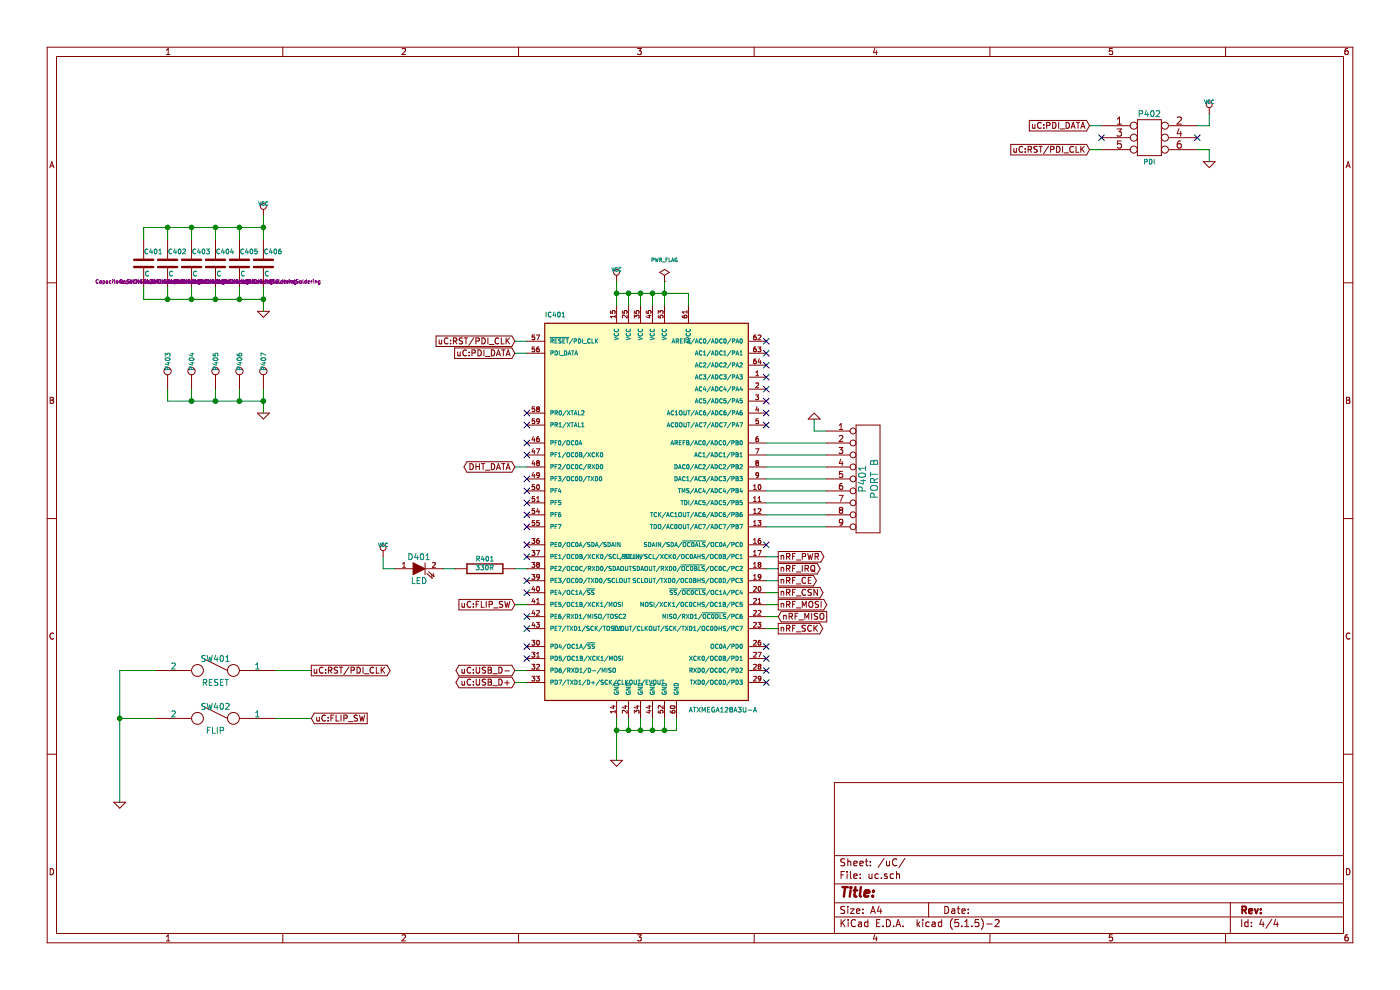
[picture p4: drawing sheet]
EESchema Schematic File Version 4
EELAYER 30 0
EELAYER END
$Descr A4 11693 8268
encoding utf-8
Sheet 4 4
Title ""
Date ""
Rev ""
Comp ""
Comment1 ""
Comment2 ""
Comment3 ""
Comment4 ""
$EndDescr
$Comp
L solar_system_external_unit_board_2-rescue:C-RESCUE-solar_system_external_unit_board_2 C401
U 1 1
P 1200 2200
AR Path="/57638017" Ref="C401"  Part="1" 
AR Path="/57636FA1/57638017" Ref="C401"  Part="1" 
F 0 "C401" H 1200 2300 40  0000 L CNN
F 1 "C" H 1206 2115 40  0000 L CNN
F 2 "Capacitors_SMD:C_1210_HandSoldering" H 1238 2050 30  0000 C CNN
F 3 "~" H 1200 2200 60  0000 C CNN
	1    1200 2200
	1    0    0    -1  
$EndComp
$Comp
L solar_system_external_unit_board_2-rescue:C-RESCUE-solar_system_external_unit_board_2 C402
U 1 1
P 1400 2200
AR Path="/5763801E" Ref="C402"  Part="1" 
AR Path="/57636FA1/5763801E" Ref="C402"  Part="1" 
F 0 "C402" H 1400 2300 40  0000 L CNN
F 1 "C" H 1406 2115 40  0000 L CNN
F 2 "Capacitors_SMD:C_1210_HandSoldering" H 1438 2050 30  0000 C CNN
F 3 "~" H 1400 2200 60  0000 C CNN
	1    1400 2200
	1    0    0    -1  
$EndComp
$Comp
L solar_system_external_unit_board_2-rescue:C-RESCUE-solar_system_external_unit_board_2 C403
U 1 1
P 1600 2200
AR Path="/57638025" Ref="C403"  Part="1" 
AR Path="/57636FA1/57638025" Ref="C403"  Part="1" 
F 0 "C403" H 1600 2300 40  0000 L CNN
F 1 "C" H 1606 2115 40  0000 L CNN
F 2 "Capacitors_SMD:C_1210_HandSoldering" H 1638 2050 30  0000 C CNN
F 3 "~" H 1600 2200 60  0000 C CNN
	1    1600 2200
	1    0    0    -1  
$EndComp
$Comp
L solar_system_external_unit_board_2-rescue:C-RESCUE-solar_system_external_unit_board_2 C404
U 1 1
P 1800 2200
AR Path="/5763802C" Ref="C404"  Part="1" 
AR Path="/57636FA1/5763802C" Ref="C404"  Part="1" 
F 0 "C404" H 1800 2300 40  0000 L CNN
F 1 "C" H 1806 2115 40  0000 L CNN
F 2 "Capacitors_SMD:C_1210_HandSoldering" H 1838 2050 30  0000 C CNN
F 3 "~" H 1800 2200 60  0000 C CNN
	1    1800 2200
	1    0    0    -1  
$EndComp
$Comp
L solar_system_external_unit_board_2-rescue:C-RESCUE-solar_system_external_unit_board_2 C405
U 1 1
P 2000 2200
AR Path="/57638033" Ref="C405"  Part="1" 
AR Path="/57636FA1/57638033" Ref="C405"  Part="1" 
F 0 "C405" H 2000 2300 40  0000 L CNN
F 1 "C" H 2006 2115 40  0000 L CNN
F 2 "Capacitors_SMD:C_1210_HandSoldering" H 2038 2050 30  0000 C CNN
F 3 "~" H 2000 2200 60  0000 C CNN
	1    2000 2200
	1    0    0    -1  
$EndComp
$Comp
L solar_system_external_unit_board_2-rescue:C-RESCUE-solar_system_external_unit_board_2 C406
U 1 1
P 2200 2200
AR Path="/5763803A" Ref="C406"  Part="1" 
AR Path="/57636FA1/5763803A" Ref="C406"  Part="1" 
F 0 "C406" H 2200 2300 40  0000 L CNN
F 1 "C" H 2206 2115 40  0000 L CNN
F 2 "Capacitors_SMD:C_1210_HandSoldering" H 2238 2050 30  0000 C CNN
F 3 "~" H 2200 2200 60  0000 C CNN
	1    2200 2200
	1    0    0    -1  
$EndComp
$Comp
L solar_system_external_unit_board_2-rescue:GND-RESCUE-solar_system_external_unit_board_2 #PWR023
U 1 1
P 2200 2600
F 0 "#PWR023" H 2200 2600 30  0001 C CNN
F 1 "GND" H 2200 2530 30  0001 C CNN
F 2 "" H 2200 2600 60  0000 C CNN
F 3 "" H 2200 2600 60  0000 C CNN
	1    2200 2600
	1    0    0    -1  
$EndComp
$Comp
L power:VCC #PWR024
U 1 1
P 2200 1800
F 0 "#PWR024" H 2200 1900 30  0001 C CNN
F 1 "VCC" H 2200 1900 30  0000 C CNN
F 2 "" H 2200 1800 60  0000 C CNN
F 3 "" H 2200 1800 60  0000 C CNN
	1    2200 1800
	1    0    0    -1  
$EndComp
Wire Wire Line
	1200 2400 1200 2500
Wire Wire Line
	1200 2500 1400 2500
Wire Wire Line
	2200 2400 2200 2500
Wire Wire Line
	1200 2000 1200 1900
Wire Wire Line
	1200 1900 1400 1900
Wire Wire Line
	2200 1800 2200 1900
Connection ~ 2200 1900
Wire Wire Line
	2000 2000 2000 1900
Connection ~ 2000 1900
Wire Wire Line
	1800 2000 1800 1900
Connection ~ 1800 1900
Wire Wire Line
	1600 2000 1600 1900
Connection ~ 1600 1900
Wire Wire Line
	1400 2000 1400 1900
Connection ~ 1400 1900
Wire Wire Line
	1400 2400 1400 2500
Connection ~ 1400 2500
Wire Wire Line
	1600 2400 1600 2500
Connection ~ 1600 2500
Wire Wire Line
	1800 2400 1800 2500
Connection ~ 1800 2500
Wire Wire Line
	2000 2400 2000 2500
Connection ~ 2000 2500
Connection ~ 2200 2500
$Comp
L solar_system_external_unit_board_2-rescue:GND-RESCUE-solar_system_external_unit_board_2 #PWR025
U 1 1
P 1000 6700
F 0 "#PWR025" H 1000 6700 30  0001 C CNN
F 1 "GND" H 1000 6630 30  0001 C CNN
F 2 "" H 1000 6700 60  0000 C CNN
F 3 "" H 1000 6700 60  0000 C CNN
	1    1000 6700
	1    0    0    -1  
$EndComp
Wire Wire Line
	1000 5600 1000 6000
Wire Wire Line
	1000 6000 1300 6000
Text GLabel 2600 6000 2    50   Input ~ 0
uC:FLIP_SW
Wire Wire Line
	2300 6000 2600 6000
$Comp
L atmel:ATXMEGA128A3U-A IC401
U 1 1
P 5400 4250
F 0 "IC401" H 4550 5850 40  0000 L BNN
F 1 "ATXMEGA128A3U-A" H 5750 2550 40  0000 L BNN
F 2 "Housings_QFP:TQFP-64_14x14mm_Pitch0.8mm" H 5400 4250 35  0001 C CIN
F 3 "" H 5400 4250 60  0000 C CNN
	1    5400 4250
	1    0    0    -1  
$EndComp
$Comp
L solar_system_external_unit_board_2-rescue:GND-RESCUE-solar_system_external_unit_board_2 #PWR026
U 1 1
P 5150 6350
F 0 "#PWR026" H 5150 6350 30  0001 C CNN
F 1 "GND" H 5150 6280 30  0001 C CNN
F 2 "" H 5150 6350 60  0000 C CNN
F 3 "" H 5150 6350 60  0000 C CNN
	1    5150 6350
	1    0    0    -1  
$EndComp
Wire Wire Line
	5150 6000 5150 6100
Wire Wire Line
	5150 6100 5250 6100
Wire Wire Line
	5650 6100 5650 6000
Connection ~ 5150 6100
Wire Wire Line
	5550 6000 5550 6100
Connection ~ 5550 6100
Wire Wire Line
	5450 6000 5450 6100
Connection ~ 5450 6100
Wire Wire Line
	5350 6000 5350 6100
Connection ~ 5350 6100
Wire Wire Line
	5250 6000 5250 6100
Connection ~ 5250 6100
$Comp
L power:VCC #PWR027
U 1 1
P 5150 2350
F 0 "#PWR027" H 5150 2450 30  0001 C CNN
F 1 "VCC" H 5150 2450 30  0000 C CNN
F 2 "" H 5150 2350 60  0000 C CNN
F 3 "" H 5150 2350 60  0000 C CNN
	1    5150 2350
	1    0    0    -1  
$EndComp
Wire Wire Line
	5150 2350 5150 2450
Wire Wire Line
	5150 2450 5250 2450
Wire Wire Line
	5750 2450 5750 2550
Connection ~ 5150 2450
Wire Wire Line
	5550 2350 5550 2450
Connection ~ 5550 2450
Wire Wire Line
	5450 2550 5450 2450
Connection ~ 5450 2450
Wire Wire Line
	5350 2550 5350 2450
Connection ~ 5350 2450
Wire Wire Line
	5250 2550 5250 2450
Connection ~ 5250 2450
Text GLabel 4300 5600 0    50   BiDi ~ 0
uC:USB_D-
Text GLabel 4300 5700 0    50   BiDi ~ 0
uC:USB_D+
Wire Wire Line
	4300 5600 4400 5600
Wire Wire Line
	4300 5700 4400 5700
$Comp
L power:PWR_FLAG #FLG028
U 1 1
P 5550 2350
F 0 "#FLG028" H 5550 2445 30  0001 C CNN
F 1 "PWR_FLAG" H 5550 2530 30  0000 C CNN
F 2 "" H 5550 2350 60  0000 C CNN
F 3 "" H 5550 2350 60  0000 C CNN
	1    5550 2350
	1    0    0    -1  
$EndComp
Text GLabel 4300 2850 0    50   Input ~ 0
uC:RST/PDI_CLK
Wire Wire Line
	4300 2850 4400 2850
Text GLabel 4300 5050 0    50   Input ~ 0
uC:FLIP_SW
Wire Wire Line
	4300 5050 4400 5050
$Comp
L solar_system_external_unit_board_2-rescue:CONN_3X2 P402
U 1 1
P 9600 1200
F 0 "P402" H 9600 1450 50  0000 C CNN
F 1 "PDI" H 9600 1050 40  0000 C CNN
F 2 "Pin_Headers:Pin_Header_Straight_2x03" H 9600 1200 60  0001 C CNN
F 3 "" H 9600 1200 60  0000 C CNN
	1    9600 1200
	1    0    0    -1  
$EndComp
$Comp
L power:VCC #PWR029
U 1 1
P 10100 950
F 0 "#PWR029" H 10100 1050 30  0001 C CNN
F 1 "VCC" H 10100 1050 30  0000 C CNN
F 2 "" H 10100 950 60  0000 C CNN
F 3 "" H 10100 950 60  0000 C CNN
	1    10100 950 
	1    0    0    -1  
$EndComp
$Comp
L solar_system_external_unit_board_2-rescue:GND-RESCUE-solar_system_external_unit_board_2 #PWR030
U 1 1
P 10100 1350
F 0 "#PWR030" H 10100 1350 30  0001 C CNN
F 1 "GND" H 10100 1280 30  0001 C CNN
F 2 "" H 10100 1350 60  0000 C CNN
F 3 "" H 10100 1350 60  0000 C CNN
	1    10100 1350
	1    0    0    -1  
$EndComp
NoConn ~ 10000 1150
NoConn ~ 9200 1150
Text GLabel 4300 2950 0    50   Input ~ 0
uC:PDI_DATA
Wire Wire Line
	4300 2950 4400 2950
Text GLabel 9100 1250 0    50   Input ~ 0
uC:RST/PDI_CLK
Text GLabel 9100 1050 0    50   Input ~ 0
uC:PDI_DATA
Wire Wire Line
	9100 1050 9200 1050
Wire Wire Line
	9100 1250 9200 1250
Wire Wire Line
	10000 1050 10100 1050
Wire Wire Line
	10100 1050 10100 950 
Wire Wire Line
	10000 1250 10100 1250
Wire Wire Line
	10100 1250 10100 1350
Text GLabel 6500 5150 2    50   Input ~ 0
nRF_MISO
Text GLabel 6500 4750 2    50   Output ~ 0
nRF_IRQ
Text GLabel 6500 4850 2    50   Output ~ 0
nRF_CE
Text GLabel 6500 4950 2    50   Output ~ 0
nRF_CSN
Text GLabel 6500 5250 2    50   Output ~ 0
nRF_SCK
Text GLabel 6500 5050 2    50   Output ~ 0
nRF_MOSI
Text GLabel 6500 4650 2    50   Output ~ 0
nRF_PWR
Wire Wire Line
	6400 5250 6500 5250
Wire Wire Line
	6400 5150 6500 5150
Wire Wire Line
	6400 5050 6500 5050
Wire Wire Line
	6400 4950 6500 4950
Wire Wire Line
	6400 4850 6500 4850
Wire Wire Line
	6400 4750 6500 4750
Wire Wire Line
	6400 4650 6500 4650
Text GLabel 4300 3900 0    50   BiDi ~ 0
DHT_DATA
$Comp
L solar_system_external_unit_board_2-rescue:LED-RESCUE-solar_system_external_unit_board_2 D401
U 1 1
P 3500 4750
F 0 "D401" H 3500 4850 50  0000 C CNN
F 1 "LED" H 3500 4650 50  0000 C CNN
F 2 "LEDs:LED_1206" H 3500 4750 60  0001 C CNN
F 3 "~" H 3500 4750 60  0000 C CNN
	1    3500 4750
	1    0    0    -1  
$EndComp
$Comp
L solar_system_external_unit_board_2-rescue:R-RESCUE-solar_system_external_unit_board_2 R401
U 1 1
P 4050 4750
F 0 "R401" V 4130 4750 40  0000 C CNN
F 1 "330R" V 4057 4751 40  0000 C CNN
F 2 "Resistors_SMD:R_1206_HandSoldering" V 3980 4750 30  0001 C CNN
F 3 "~" H 4050 4750 30  0000 C CNN
	1    4050 4750
	0    -1   -1   0   
$EndComp
NoConn ~ 4400 3700
NoConn ~ 4400 3800
NoConn ~ 4400 4000
NoConn ~ 4400 4100
NoConn ~ 4400 4200
NoConn ~ 4400 4300
NoConn ~ 4400 4400
NoConn ~ 4400 4650
NoConn ~ 4400 4850
NoConn ~ 4400 4950
NoConn ~ 4400 5150
NoConn ~ 4400 5250
NoConn ~ 4400 5400
NoConn ~ 4400 5500
NoConn ~ 6400 5400
NoConn ~ 6400 5500
NoConn ~ 6400 5600
NoConn ~ 6400 5700
$Comp
L solar_system_external_unit_board_2-rescue:SPST SW401
U 1 1
P 1800 5600
F 0 "SW401" H 1800 5700 50  0000 C CNN
F 1 "RESET" H 1800 5500 50  0000 C CNN
F 2 "Buttons_Switches_ThroughHole:SW_Tactile_SPST_Angled" H 1800 5600 50  0001 C CNN
F 3 "" H 1800 5600 50  0000 C CNN
	1    1800 5600
	-1   0    0    -1  
$EndComp
$Comp
L solar_system_external_unit_board_2-rescue:SPST SW402
U 1 1
P 1800 6000
F 0 "SW402" H 1800 6100 50  0000 C CNN
F 1 "FLIP" H 1800 5900 50  0000 C CNN
F 2 "Buttons_Switches_ThroughHole:SW_Tactile_SPST_Angled" H 1800 6000 50  0001 C CNN
F 3 "" H 1800 6000 50  0000 C CNN
	1    1800 6000
	-1   0    0    -1  
$EndComp
$Comp
L solar_system_external_unit_board_2-rescue:CONN_9 P401
U 1 1
P 7250 4000
F 0 "P401" V 7200 4000 60  0000 C CNN
F 1 "PORT B" V 7300 4000 60  0000 C CNN
F 2 "Pin_Headers:Pin_Header_Straight_1x09" H 7250 4000 60  0001 C CNN
F 3 "" H 7250 4000 60  0000 C CNN
	1    7250 4000
	1    0    0    -1  
$EndComp
Wire Wire Line
	4300 3900 4400 3900
NoConn ~ 4400 4550
Text GLabel 2600 5600 2    50   Output ~ 0
uC:RST/PDI_CLK
Wire Wire Line
	2300 5600 2600 5600
Wire Wire Line
	1300 5600 1000 5600
Connection ~ 1000 6000
NoConn ~ 4400 3450
NoConn ~ 4400 3550
Wire Wire Line
	6400 3700 6900 3700
Wire Wire Line
	6400 3800 6900 3800
Wire Wire Line
	6400 3900 6900 3900
Wire Wire Line
	6400 4000 6900 4000
Wire Wire Line
	6400 4100 6900 4100
Wire Wire Line
	6400 4200 6900 4200
Wire Wire Line
	6400 4300 6900 4300
Wire Wire Line
	6400 4400 6900 4400
NoConn ~ 6400 2850
NoConn ~ 6400 2950
NoConn ~ 6400 3050
NoConn ~ 6400 3150
NoConn ~ 6400 3250
NoConn ~ 6400 3350
NoConn ~ 6400 3450
NoConn ~ 6400 3550
NoConn ~ 6400 4550
Wire Wire Line
	3200 4750 3300 4750
Wire Wire Line
	3700 4750 3800 4750
Wire Wire Line
	4300 4750 4400 4750
$Comp
L power:VCC #PWR031
U 1 1
P 3200 4650
F 0 "#PWR031" H 3200 4750 30  0001 C CNN
F 1 "VCC" H 3200 4750 30  0000 C CNN
F 2 "" H 3200 4650 60  0000 C CNN
F 3 "" H 3200 4650 60  0000 C CNN
	1    3200 4650
	1    0    0    -1  
$EndComp
Wire Wire Line
	3200 4650 3200 4750
$Comp
L solar_system_external_unit_board_2-rescue:GND-RESCUE-solar_system_external_unit_board_2 #PWR032
U 1 1
P 6800 3500
F 0 "#PWR032" H 6800 3500 30  0001 C CNN
F 1 "GND" H 6800 3430 30  0001 C CNN
F 2 "" H 6800 3500 60  0000 C CNN
F 3 "" H 6800 3500 60  0000 C CNN
	1    6800 3500
	-1   0    0    1   
$EndComp
Wire Wire Line
	6800 3500 6800 3600
Wire Wire Line
	6800 3600 6900 3600
$Comp
L solar_system_external_unit_board_2-rescue:CONN_1 P407
U 1 1
P 2200 3100
F 0 "P407" H 2280 3100 40  0000 C CNN
F 1 "CONN_1" H 2150 3140 30  0001 C CNN
F 2 "Wire_Pads:SolderWirePad_single_0-8mmDrill" H 2200 3100 60  0001 C CNN
F 3 "" H 2200 3100 60  0000 C CNN
	1    2200 3100
	0    -1   -1   0   
$EndComp
$Comp
L solar_system_external_unit_board_2-rescue:CONN_1 P406
U 1 1
P 2000 3100
F 0 "P406" H 2080 3100 40  0000 C CNN
F 1 "CONN_1" H 1950 3140 30  0001 C CNN
F 2 "Wire_Pads:SolderWirePad_single_0-8mmDrill" H 2000 3100 60  0001 C CNN
F 3 "" H 2000 3100 60  0000 C CNN
	1    2000 3100
	0    -1   -1   0   
$EndComp
$Comp
L solar_system_external_unit_board_2-rescue:CONN_1 P405
U 1 1
P 1800 3100
F 0 "P405" H 1880 3100 40  0000 C CNN
F 1 "CONN_1" H 1750 3140 30  0001 C CNN
F 2 "Wire_Pads:SolderWirePad_single_0-8mmDrill" H 1800 3100 60  0001 C CNN
F 3 "" H 1800 3100 60  0000 C CNN
	1    1800 3100
	0    -1   -1   0   
$EndComp
$Comp
L solar_system_external_unit_board_2-rescue:CONN_1 P404
U 1 1
P 1600 3100
F 0 "P404" H 1680 3100 40  0000 C CNN
F 1 "CONN_1" H 1550 3140 30  0001 C CNN
F 2 "Wire_Pads:SolderWirePad_single_0-8mmDrill" H 1600 3100 60  0001 C CNN
F 3 "" H 1600 3100 60  0000 C CNN
	1    1600 3100
	0    -1   -1   0   
$EndComp
$Comp
L solar_system_external_unit_board_2-rescue:CONN_1 P403
U 1 1
P 1400 3100
F 0 "P403" H 1480 3100 40  0000 C CNN
F 1 "CONN_1" H 1350 3140 30  0001 C CNN
F 2 "Wire_Pads:SolderWirePad_single_0-8mmDrill" H 1400 3100 60  0001 C CNN
F 3 "" H 1400 3100 60  0000 C CNN
	1    1400 3100
	0    -1   -1   0   
$EndComp
Wire Wire Line
	1400 3250 1400 3350
Wire Wire Line
	1400 3350 1600 3350
Wire Wire Line
	2200 3250 2200 3350
Wire Wire Line
	2000 3250 2000 3350
Connection ~ 2000 3350
Wire Wire Line
	1800 3250 1800 3350
Connection ~ 1800 3350
Wire Wire Line
	1600 3250 1600 3350
Connection ~ 1600 3350
$Comp
L solar_system_external_unit_board_2-rescue:GND-RESCUE-solar_system_external_unit_board_2 #PWR033
U 1 1
P 2200 3450
F 0 "#PWR033" H 2200 3450 30  0001 C CNN
F 1 "GND" H 2200 3380 30  0001 C CNN
F 2 "" H 2200 3450 60  0000 C CNN
F 3 "" H 2200 3450 60  0000 C CNN
	1    2200 3450
	1    0    0    -1  
$EndComp
Connection ~ 2200 3350
Wire Wire Line
	2200 1900 2200 2000
Wire Wire Line
	2000 1900 2200 1900
Wire Wire Line
	1800 1900 2000 1900
Wire Wire Line
	1600 1900 1800 1900
Wire Wire Line
	1400 1900 1600 1900
Wire Wire Line
	1400 2500 1600 2500
Wire Wire Line
	1600 2500 1800 2500
Wire Wire Line
	1800 2500 2000 2500
Wire Wire Line
	2000 2500 2200 2500
Wire Wire Line
	2200 2500 2200 2600
Wire Wire Line
	5150 6100 5150 6350
Wire Wire Line
	5550 6100 5650 6100
Wire Wire Line
	5450 6100 5550 6100
Wire Wire Line
	5350 6100 5450 6100
Wire Wire Line
	5250 6100 5350 6100
Wire Wire Line
	5150 2450 5150 2550
Wire Wire Line
	5550 2450 5750 2450
Wire Wire Line
	5550 2450 5550 2550
Wire Wire Line
	5450 2450 5550 2450
Wire Wire Line
	5350 2450 5450 2450
Wire Wire Line
	5250 2450 5350 2450
Wire Wire Line
	1000 6000 1000 6700
Wire Wire Line
	2000 3350 2200 3350
Wire Wire Line
	1800 3350 2000 3350
Wire Wire Line
	1600 3350 1800 3350
Wire Wire Line
	2200 3350 2200 3450
$EndSCHEMATC
